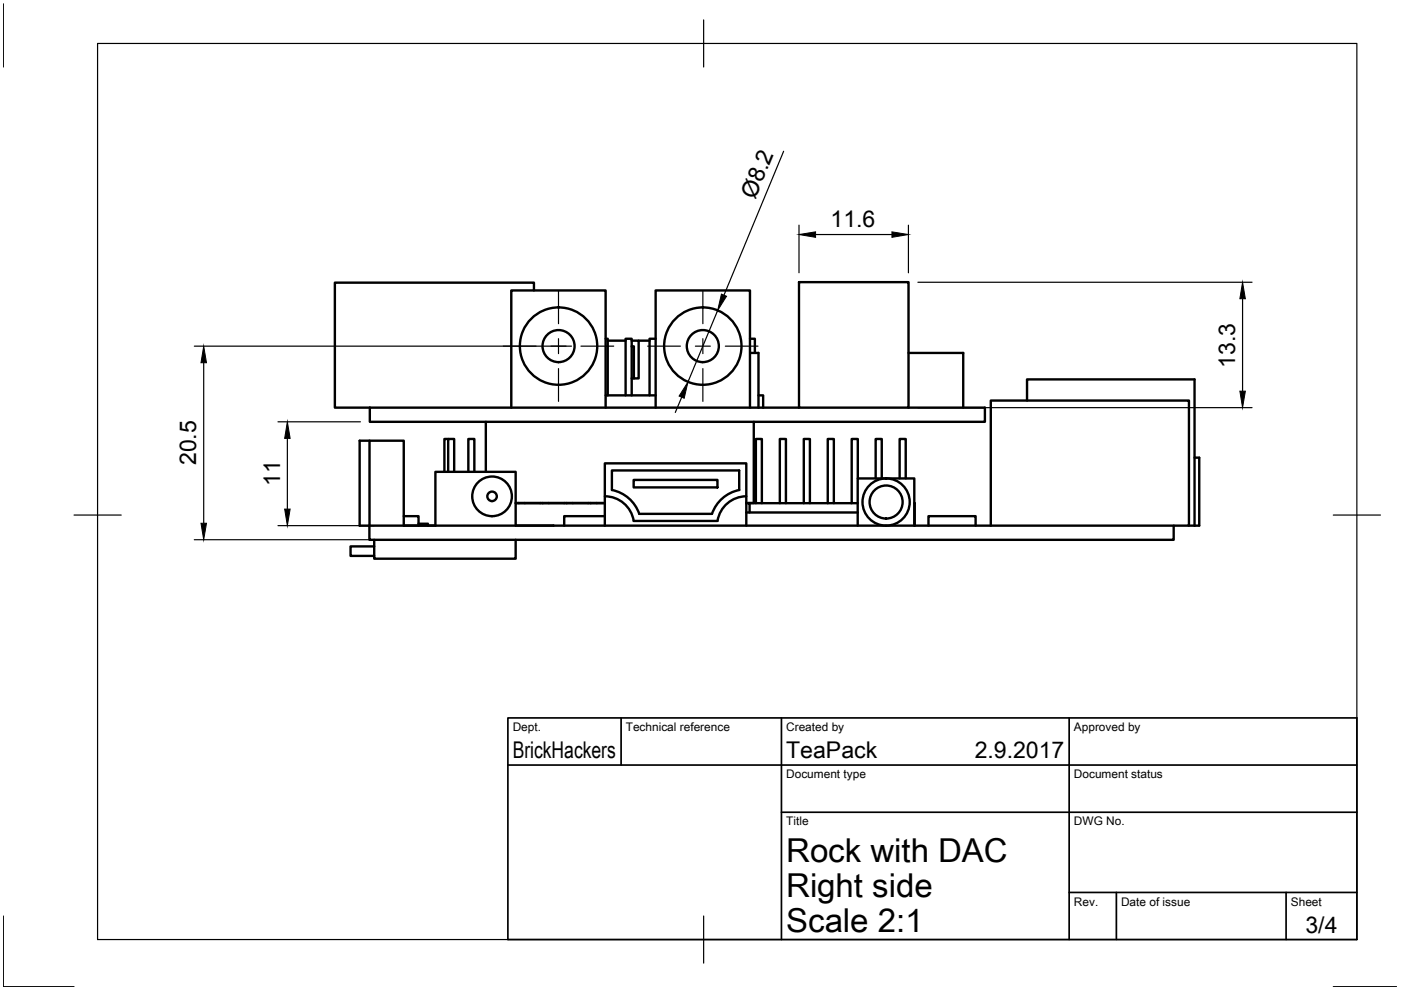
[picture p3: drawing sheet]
<svg xmlns="http://www.w3.org/2000/svg" width="297mm" height="210mm" viewBox="0 0 297 210" stroke-linecap="round" stroke-linejoin="round" font-family="sans-serif">
<!-- layer: Visible -->
<g fill="none" stroke="#000" stroke-width=".51">
<path d="M169.4 59.8h23.2v26.6h-23.2zM113.2 61.6v-1.7h-42.2v26.5h7.4M128.4 71.8h.4v12M128.8 72.2h3.8M133.9 72.2h1.5v8h-1.5M133.9 73.4h.5v6.8M135.4 72.2h2.3M139 71.8h-1.3v12M159 74.8h1.8v11.6M159 71.8h1v3M192.6 74.8h11.6v11.6M78.3 93.4h-2.1v18h2.1"/>
<path d="M78.4 86.4v3h130.4v-3h-16.2M78.4 86.4h91M95 93.1h-.8v6.9M103 89.4v10.6M108.4 86.4v-24.8h20v24.8M128.4 83.8h10.6M132.6 83.8v-12h1.3v12M139 86.4v-24.8h20v24.8M159.8 89.4v17.2h-1.6M160.8 83.8h1v2.6M217.7 84.9v-4.5h35.6v31M253.3 97h1v14.4h-2.2"/>
<path d="M78.3 111.4h170.5M78.3 111.4v3.1h170.5v-3.1h3.3v-26.5h-42v26.5M78.3 111.4v-18h7.3v18M79.3 115.9h-5v2h5M79.3 114.5v4h30v-4M85.6 109.4h3.1v2M85.6 111.4h6.7M88.7 111h2v.4M92.3 111.4v-11.4h17v11.4M95 100v-6.9h1.3v6.9M99.3 100v-6.9h1.3v6.9M109.3 106.6h18.9"/>
<path d="M109.3 111.4h8M109.3 106.7h18.9M109.5 106.6v.1M110 106.6v.1M111.3 106.6v.1M114.5 106.6v.1M115.1 106.6v.1M116.4 106.6v.1M119.6 106.6v.1M120.1 106.6v.1M121.4 106.6v.1M124.7 106.6v.1"/>
<path d="M125.2 106.6v.1M126.5 106.6v.1M128.2 111.4v-13.2h30v13.2M128.2 109.4h-8.6v2M128.2 105.2a6.2 6.2 0 0 1 6.2 5.2l17.7 .1a6.2 6.2 0 0 1 6.1-5.3M134.4 101.8h17.7v1.5h-17.7zM135.5 109h15.4M135.5 108.9a7.7 7.7 0 0 0-5.8-5v-4.2h27v4.2a7.7 7.7 0 0 0-5.7 5M158.2 106.7h.7v2M158.2 108.7h23.6M158.9 106.7h22.9M160.3 106.7v-13.6h1.2v13.6"/>
<path d="M165.3 106.7v-13.6h1.3v13.6M170.4 106.7v-13.6h1.3v13.6M175.5 106.7v-13.6h1.3v13.6M181.9 101.4v-8.3h-1.3v13.6M185.7 101.4v-8.3h1.3v8.3M187.9 101.4h-6.1v10M187.9 101.4h6v10M190.7 101.4v-8.3h1.3v8.3M193.9 106.7v4.7M196.9 111.4v-2h9.9v2"/>
<circle cx="118.4" cy="73.4" r="8.2"/>
<circle cx="118.4" cy="73.4" r="3.4"/>
<circle cx="149" cy="73.4" r="8.2"/>
<circle cx="149" cy="73.4" r="3.4"/>
<circle cx="104.3" cy="105.2" r="4.2"/>
<circle cx="104.3" cy="105.2" r="1.01"/>
<circle cx="187.9" cy="106.4" r="5"/>
<circle cx="187.9" cy="106.4" r="3.5"/>
</g>
<!-- layer: Border -->
<path d="M.7 .8v13.4M20.7 9.2h267v190h-267zM149.2 4.2v10M15.7 109.2h10M282.7 109.2h10M.7 194.2v15h15M149.2 194.2v10M282.7 209.2h13.4" fill="none" stroke="#000" stroke-width=".25"/>
<!-- layer: TitleBlock -->
<path d="M107.7 152.2h180v47h-180zM131.7 152.2v10M165.7 152.2v47M226.7 152.2v47M107.7 162.2h180M165.7 172.2h122M226.7 189.2h61M236.7 189.2v10M272.7 189.2v10" fill="none" stroke="#000" stroke-width=".36"/>
<!-- layer: Center Lines -->
<path d="M106.7 73.4h7M116.8 73.4h3.2M118.4 61.7v6.9M118.4 71.8v3.2M118.4 78.2v6.9M123.2 73.4h6.9M137.3 73.4h7M147.4 73.4h3.2M149 61.7v6.9M149 71.8v3.2M149 78.2v6.9M153.8 73.4h6.9" fill="none" stroke="#000" stroke-width=".25"/>
<!-- layer: Dimensions -->
<g fill="none" stroke="#000" stroke-width=".25">
<path d="M166.1 32.1l-12.6 30.5M169.4 47.7v10.1M172.9 49.7h16.2M192.6 47.7v10.1M194.6 59.8h70.9M41.2 73.4h80M43.2 76.9v34M152.2 65.8l-6.3 15.2M263.4 63.3v19.6M58.9 89.4h17.5M60.9 92.9v15M144.5 84.2l-1.3 3.2"/>
<path d="M194.6 86.4h70.9M41.2 114.4h38.1M58.9 111.4h20.4"/>
</g>
<path d="M169.4 49.7l3.5-.5v1.1zM189.1 49.2l3.5 .5-3.5 .6zM43.2 73.4l.6 3.5h-1.2zM153 62.4l1 .4-1.8 3zM263.4 59.8l.6 3.5h-1.1zM60.9 89.4l.6 3.5h-1.1zM145.9 81l-.8 3.4-1.1-.4zM262.9 82.9h1.1l-.6 3.5zM42.6 110.9h1.2l-.6 3.5zM60.4 107.9h1.1l-.6 3.5z" fill="#000" stroke="#000" stroke-width=".21"/>
<g font-size="7">
<text x="166.7" y="182.7">Rock with DAC</text>
<text x="166.7" y="190.2">Right side</text>
<text x="166.7" y="197.7">Scale 2:1</text>
</g>
<g font-size="4.9">
<text x="160.1" y="42.4" transform="rotate(-67 160.1 42.4)">Ø8.2</text>
<text x="176.1" y="48.2">11.6</text>
<text x="261.9" y="78" transform="rotate(-90 261.9 78)">13.3</text>
<text x="41.6" y="98.6" transform="rotate(-90 41.6 98.6)">20.5</text>
<text x="59.4" y="103" transform="rotate(-90 59.4 103)">11</text>
<text x="108.7" y="160.7">BrickHackers</text>
<text x="166.7" y="160.7">TeaPack</text>
<text x="206.7" y="160.7">2.9.2017</text>
<text x="276.8" y="197.8">3/4</text>
</g>
<g font-size="2.5">
<text x="108.7" y="155">Dept.</text>
<text x="132.7" y="155">Technical reference</text>
<text x="166.7" y="155">Created by</text>
<text x="227.7" y="155">Approved by</text>
<text x="166.7" y="165">Document type</text>
<text x="227.7" y="165">Document status</text>
<text x="166.7" y="175">Title</text>
<text x="227.7" y="175">DWG No.</text>
<text x="227.7" y="192">Rev.</text>
<text x="237.7" y="192">Date of issue</text>
<text x="273.7" y="192">Sheet</text>
</g>
</svg>
